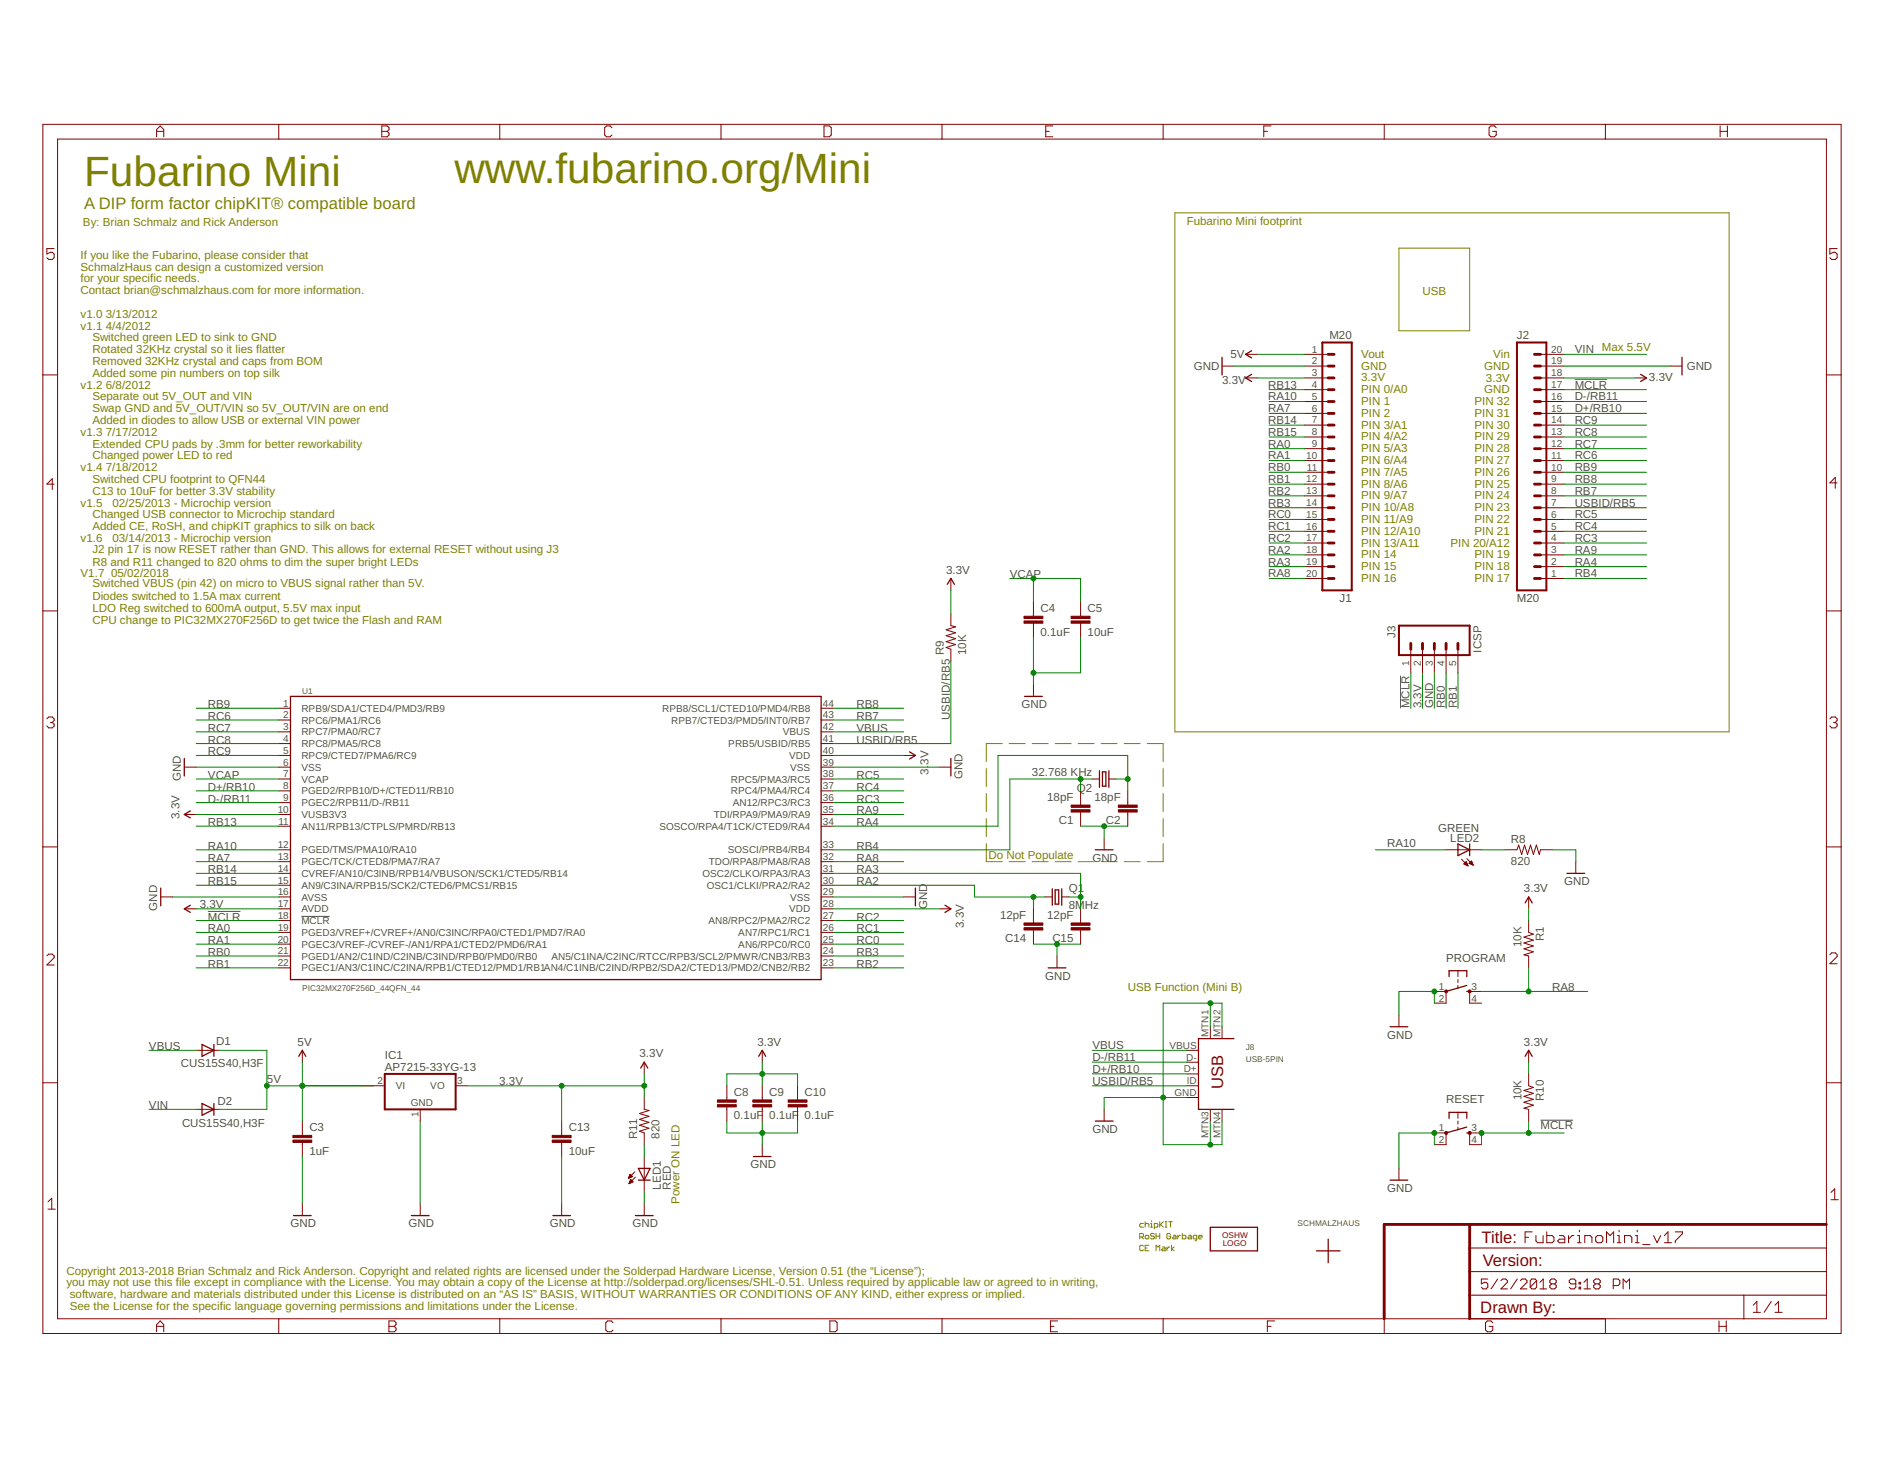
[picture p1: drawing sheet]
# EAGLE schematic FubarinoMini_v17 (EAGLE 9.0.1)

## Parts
C1  18pF  CAP0603-CAP  [0603-CAP]
C2  18pF  CAP0603-CAP  [0603-CAP]
C3  1uF  CAP0603-CAP  [0603-CAP]
C4  0.1uF  CAP0603-CAP  [0603-CAP]
C5  10uF  CAP0805  [0805]
C8  0.1uF  CAP0603-CAP  [0603-CAP]
C9  0.1uF  CAP0603-CAP  [0603-CAP]
C10  0.1uF  CAP0603  [0603]
C13  10uF  CAP0805  [0805]
C14  12pF  CAP0603-CAP  [0603-CAP]
C15  12pF  CAP0603-CAP  [0603-CAP]
D1  CUS15S40,H3F  DIODESOD  [SOD-323]
D2  CUS15S40,H3F  DIODESOD  [SOD-323]
IC1  AZ1117CR2-3.3TRG1  MCP170333MB  [SOT89]
ICSP  J3  M05NOSLILK  [1X05_NOSILK]
J1  M20  [1X20_NO_PIN1]
J2  M20  [1X20_NO_PIN1]
J8  USB-5PIN  [USB-MINIB-5PIN-HIROSE-UX60-MB-5ST]
LED1  RED  LED0603  [LED-0603]
LED2  GREEN  LED0603  [LED-0603]
LOGO1  OSHW_LOGO_8MILX0070-NT  [OSHW_8X70_NOTEXT]
PROGRAM  TAC_SWITCHSND  [TACTILE_SWITCH_SMD]
Q1  8MHz  CRYSTALNX5032  [NX5032_5MM_3.2MM_CRYSTAL]
Q2  32.768 KHz  CRYSTALTC26H  [TC26H]
R1  10K  RESISTOR0603-RES  [0603-RES]
R8  820  RESISTOR0603-RES  [0603-RES]
R9  10K  RESISTOR0603-RES  [0603-RES]
R10  10K  RESISTOR0603-RES  [0603-RES]
R11  820  RESISTOR0603-RES  [0603-RES]
RESET  TAC_SWITCHSND  [TACTILE_SWITCH_SMD]
U1  PIC32MX270F256D_44QFN_44  PIC32MX2XX_44QFN44  [QFN-44-8X8-NOPAD]
U2  V_REG_LM1117SOT223  [SOT223]
U$1  SCHMALZHAUSSCHMALZHAUS_SMALL  [SCHMALZHAUS_SMALL]
U$2  CE_MARK5MM  [CE_5MM]
U$3  ROSH_GARBAGE  [ROHS_GARBAGE_5MM]
U$4  CHIPKIT2MM  [CHIPKIT_2MM]
U$5  USBMICROB  [USB-MICROB_FCI_PINS]

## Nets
3.3V: C8.1 C9.1 C10.1 C13.1 IC1.3(VO) ICSP.2 J1.3 J2.18 R1.1 R9.2 R10.1 R11.2 U1.10(VUSB3V3) U1.17(AVDD) U1.28(VDD) U1.40(VDD)
5V: C3.1 D1.1(C) D2.1(C) IC1.2(VI) IC1.2@1(VI1) J1.1
!MCLR!: ICSP.1 J2.17 R10.2 RESET.3 RESET.4 U1.18(!MCLR!)
D+/RB10: J2.15 J8.D+ U1.8(PGED2/RPB10/D+/CTED11/RB10)
D-/RB11: J2.16 J8.D- U1.9(PGEC2/RPB11/D-/RB11)
GND: C1.1 C2.1 C3.2 C4.2 C5.2 C8.2 C9.2 C10.2 C13.2 C14.1 C15.1 IC1.1(GND) ICSP.3 J1.2 J2.19 J8.GND J8.MTN1 J8.MTN2 J8.MTN3 J8.MTN4 LED1.C PROGRAM.1 PROGRAM.2 R8.2 RESET.1 RESET.2 U1.6(VSS) U1.16(AVSS) U1.29(VSS) U1.39(VSS)
N$6: LED1.A R11.1
N$20: LED2.C R8.1
RA0: J1.9 U1.19(PGED3/VREF+/CVREF+/AN0/C3INC/RPA0/CTED1/PMD7/RA0)
RA1: J1.10 U1.20(PGEC3/VREF-/CVREF-/AN1/RPA1/CTED2/PMD6/RA1)
RA2: C14.2 J1.18 Q1.1 U1.30(OSC1/CLKI/PRA2/RA2)
RA3: C15.2 J1.19 Q1.2 U1.31(OSC2/CLKO/RPA3/RA3)
RA4: C2.2 J2.2 Q2.1 U1.34(SOSCO/RPA4/T1CK/CTED9/RA4)
RA7: J1.6 U1.13(PGEC/TCK/CTED8/PMA7/RA7)
RA8: J1.20 PROGRAM.3 R1.2 U1.32(TDO/RPA8/PMA8/RA8)
RA9: J2.3 U1.35(TDI/RPA9/PMA9/RA9)
RA10: J1.5 LED2.A U1.12(PGED/TMS/PMA10/RA10)
RB0: ICSP.4 J1.11 U1.21(PGED1/AN2/C1IND/C2INB/C3IND/RPB0/PMD0/RB0)
RB1: ICSP.5 J1.12 U1.22(PGEC1/AN3/C1INC/C2INA/RPB1/CTED12/PMD1/RB1)
RB2: J1.13 U1.23(AN4/C1INB/C2IND/RPB2/SDA2/CTED13/PMD2/CNB2/RB2)
RB3: J1.14 U1.24(AN5/C1INA/C2INC/RTCC/RPB3/SCL2/PMWR/CNB3/RB3)
RB4: C1.2 J2.1 Q2.2 U1.33(SOSCI/PRB4/RB4)
RB7: J2.8 U1.43(RPB7/CTED3/PMD5/INT0/RB7)
RB8: J2.9 U1.44(RPB8/SCL1/CTED10/PMD4/RB8)
RB9: J2.10 U1.1(RPB9/SDA1/CTED4/PMD3/RB9)
RB13: J1.4 U1.11(AN11/RPB13/CTPLS/PMRD/RB13)
RB14: J1.7 U1.14(CVREF/AN10/C3INB/RPB14/VBUSON/SCK1/CTED5/RB14)
RB15: J1.8 U1.15(AN9/C3INA/RPB15/SCK2/CTED6/PMCS1/RB15)
RC0: J1.15 U1.25(AN6/RPC0/RC0)
RC1: J1.16 U1.26(AN7/RPC1/RC1)
RC2: J1.17 U1.27(AN8/RPC2/PMA2/RC2)
RC3: J2.4 U1.36(AN12/RPC3/RC3)
RC4: J2.5 U1.37(RPC4/PMA4/RC4)
RC5: J2.6 U1.38(RPC5/PMA3/RC5)
RC6: J2.11 U1.2(RPC6/PMA1/RC6)
RC7: J2.12 U1.3(RPC7/PMA0/RC7)
RC8: J2.13 U1.4(RPC8/PMA5/RC8)
RC9: J2.14 U1.5(RPC9/CTED7/PMA6/RC9)
USBID/RB5: J2.7 J8.ID R9.1 U1.41(PRB5/USBID/RB5)
VBUS: D1.2(A) J8.VBUS U1.42(VBUS)
VCAP: C4.1 C5.1 U1.7(VCAP)
VIN: D2.2(A) J2.20
Unconnected: PROGRAM.4 U2.1(ADJ) U2.2(OUT) U2.3(IN) U2.4(OUT) U$5.D+ U$5.D- U$5.GND U$5.GND@1(GND) U$5.GND@2(GND) U$5.GND@3(GND) U$5.GND@4(GND) U$5.GND@5(GND) U$5.GND@6(GND) U$5.GND@7(GND) U$5.GND@8(GND) U$5.VBUS

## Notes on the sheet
- Fubarino Mini | www.fubarino.org/Mini
- A DIP form factor chipKIT® compatible board
- By: Brian Schmalz and Rick Anderson | Fubarino Mini footprint
- If you like the Fubarino, please consider that
- SchmalzHaus can design a customized version
- for your specific needs.
- Contact brian@schmalzhaus.com for more information. | USB
- v1.0 3/13/2012
- v1.1 4/4/2012
- Switched green LED to sink to GND
- Vin | Max 5.5V
- Rotated 32KHz crystal so it lies flatter
- Vout
- GND
- Removed 32KHz crystal and caps from BOM
- GND
- 3.3V
- Added some pin numbers on top silk
- 3.3V
- RESET
- v1.2 6/8/2012
- PIN 0/A0
- PIN 32
- Separate out 5V_OUT and VIN
- PIN 1
- PIN 31
- Swap GND and 5V_OUT/VIN so 5V_OUT/VIN are on end
- PIN 2
- PIN 30
- Added in diodes to allow USB or external VIN power
- PIN 3/A1
- PIN 29
- v1.3 7/17/2012
- PIN 4/A2
- PIN 28
- Extended CPU pads by .3mm for better reworkability
- PIN 5/A3
- PIN 27
- Changed power LED to red
- PIN 6/A4
- PIN 26
- v1.4 7/18/2012
- PIN 7/A5
- PIN 25
- Switched CPU footprint to QFN44
- PIN 8/A6
- PIN 24
- C13 to 10uF for better 3.3V stability
- PIN 9/A7
- PIN 23
- v1.5   02/25/2013 - Microchip version
- PIN 10/A8
- PIN 22
- Changed USB connector to Microchip standard
- PIN 11/A9
- PIN 21
- Added CE, RoSH, and chipKIT graphics to silk on back
- PIN 12/A10
- PIN 20/A12
- v1.6   03/14/2013 - Microchip version
- PIN 13/A11
- PIN 19
- PIN 14
- PIN 18
- J2 pin 17 is now RESET rather than GND. This allows for external RESET without using J3
  R8 and R11 changed to 820 ohms to dim the super bright LEDs
- PIN 15
- PIN 17
- V1.7  05/02/2018
- PIN 16
- Switched VBUS (pin 42) on micro to VBUS signal rather than 5V.
  Diodes switched to 1.5A max current
  LDO Reg switched to 600mA output, 5.5V max input
  CPU change to PIC32MX270F256D to get twice the Flash and RAM
- Do Not Populate
- USB Function (Mini B)
- Power ON LED
- Copyright 2013-2018 Brian Schmalz and Rick Anderson. Copyright and related rights are licensed under the Solderpad Hardware License, Version 0.51 (the “License”);
- you may not use this file except in compliance with the License. You may obtain a copy of the License at http://solderpad.org/licenses/SHL-0.51. Unless required by applicable law or agreed to in writing,
- software, hardware and materials distributed under this License is distributed on an “AS IS” BASIS, WITHOUT WARRANTIES OR CONDITIONS OF ANY KIND, either express or implied.
- See the License for the specific language governing permissions and limitations under the License.
